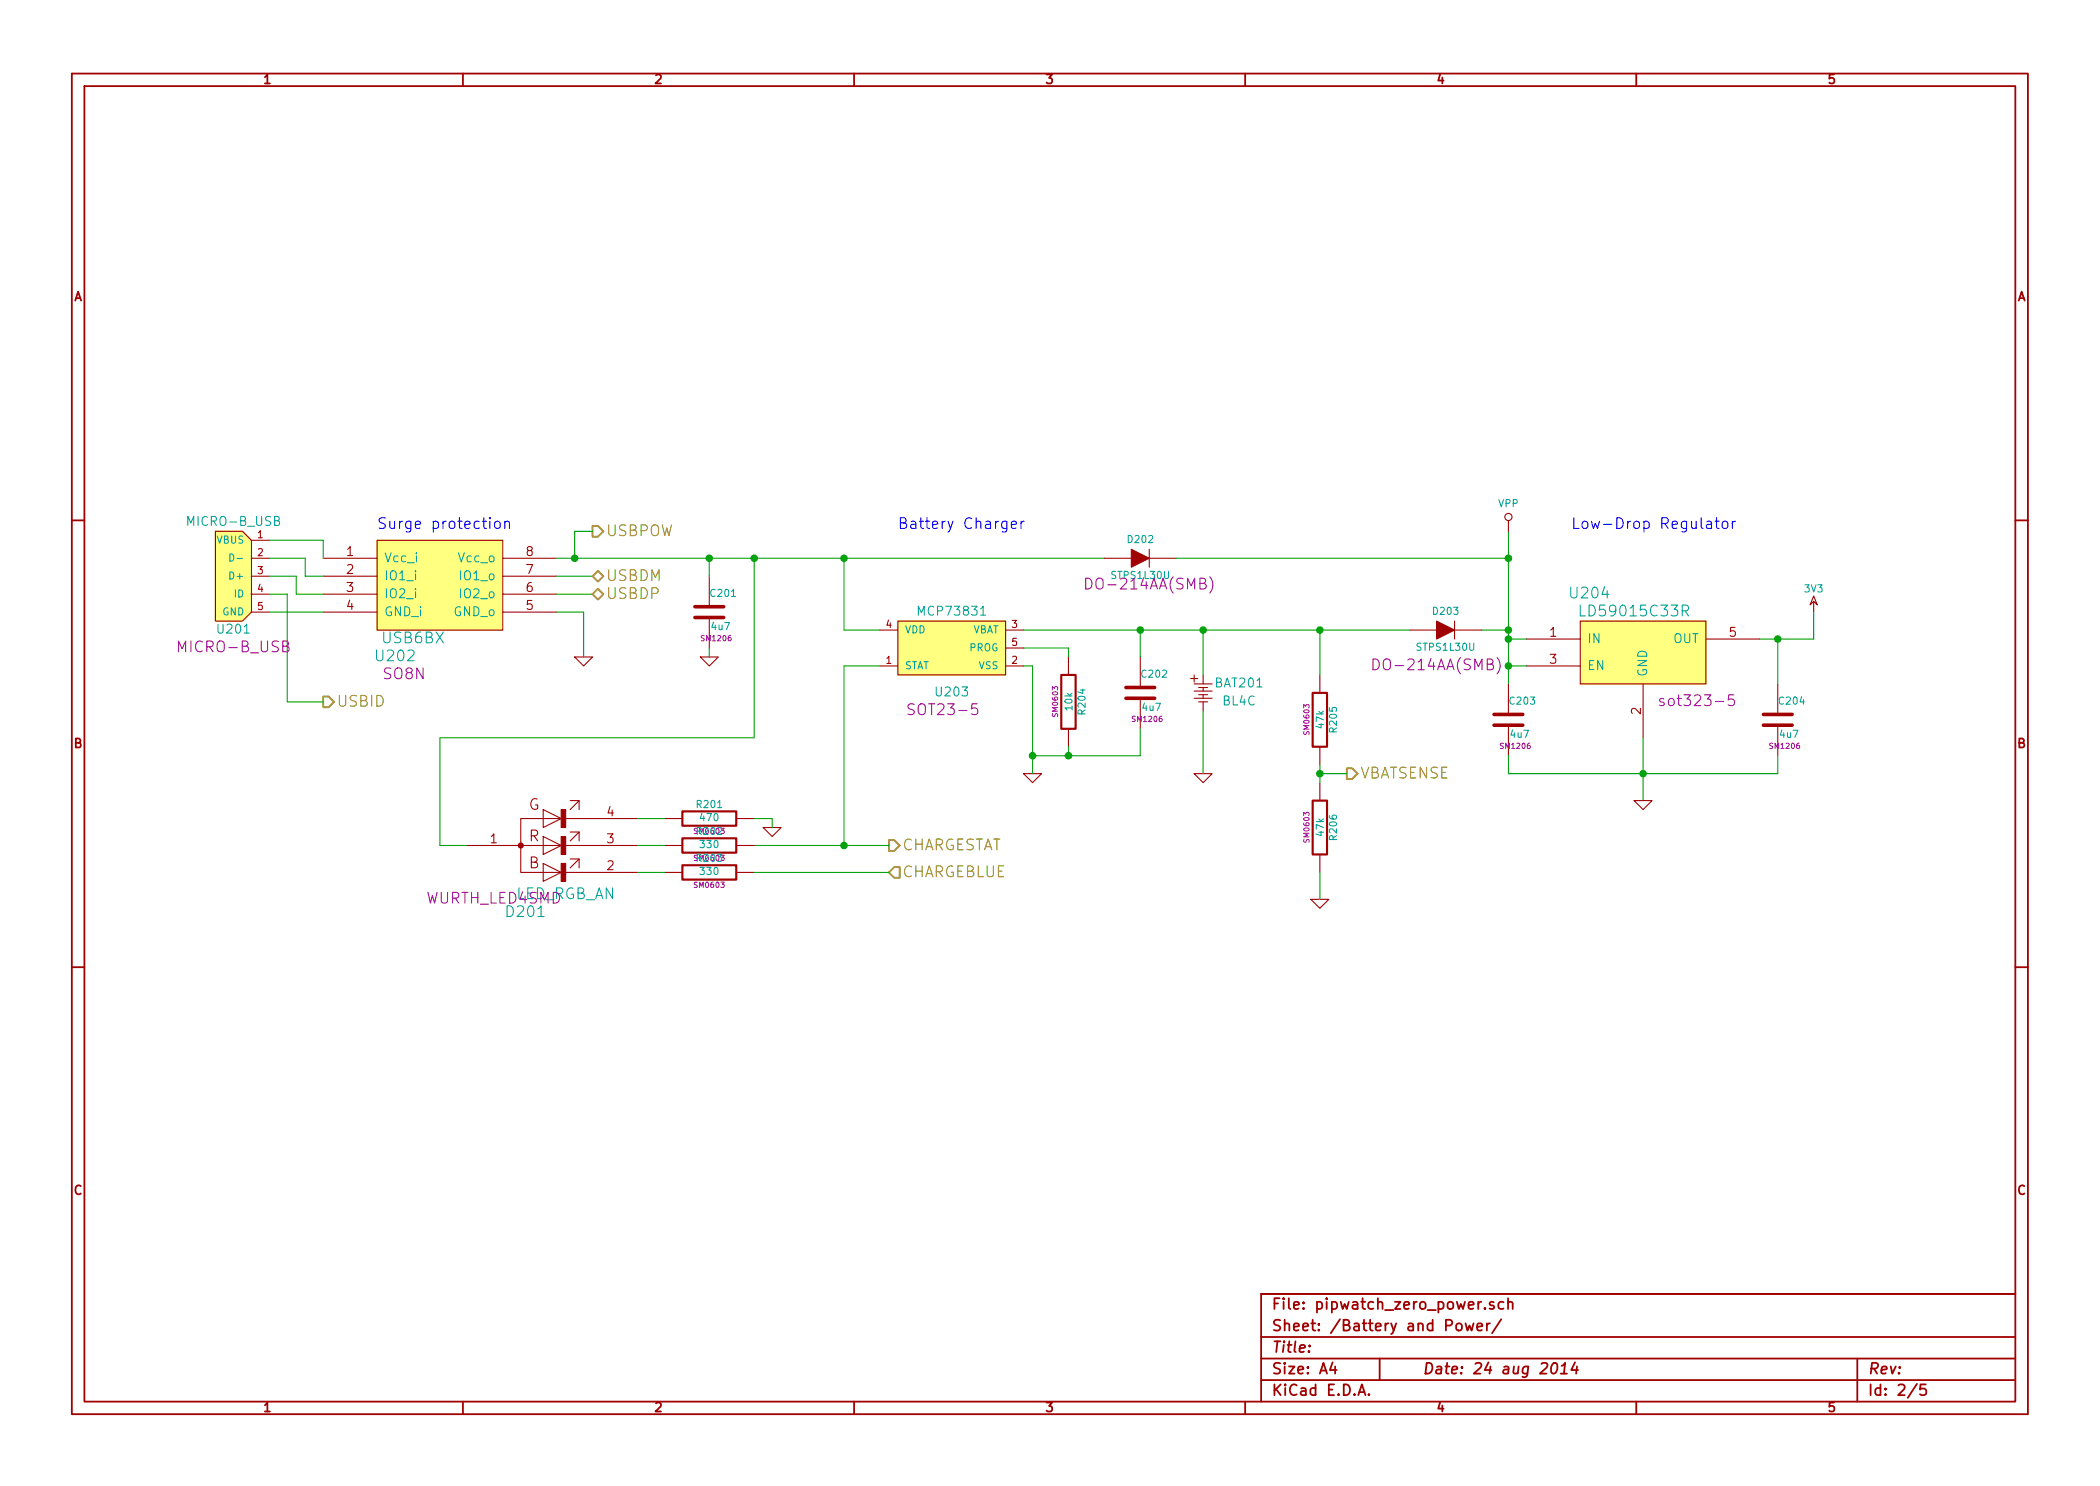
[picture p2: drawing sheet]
EESchema Schematic File Version 2
LIBS:power
LIBS:device
LIBS:transistors
LIBS:conn
LIBS:linear
LIBS:regul
LIBS:74xx
LIBS:cmos4000
LIBS:adc-dac
LIBS:memory
LIBS:xilinx
LIBS:special
LIBS:microcontrollers
LIBS:dsp
LIBS:microchip
LIBS:analog_switches
LIBS:motorola
LIBS:texas
LIBS:intel
LIBS:audio
LIBS:interface
LIBS:digital-audio
LIBS:philips
LIBS:display
LIBS:cypress
LIBS:siliconi
LIBS:opto
LIBS:atmel
LIBS:contrib
LIBS:valves
LIBS:74xgxx
LIBS:ac-dc
LIBS:brooktre
LIBS:cmos_ieee
LIBS:dc-dc
LIBS:elec-unifil
LIBS:Epcos-MKT
LIBS:ftdi
LIBS:gennum
LIBS:graphic
LIBS:hc11
LIBS:logo
LIBS:microchip1
LIBS:microchip_pic10mcu
LIBS:microchip_pic12mcu
LIBS:microchip_pic16mcu
LIBS:msp430
LIBS:nxp_armmcu
LIBS:powerint
LIBS:pspice
LIBS:references
LIBS:relays
LIBS:rfcom
LIBS:sensors
LIBS:stm8
LIBS:stm32
LIBS:supertex
LIBS:transf
LIBS:ttl_ieee
LIBS:video
LIBS:w_analog
LIBS:w_connectors
LIBS:w_device
LIBS:w_logic
LIBS:w_memory
LIBS:w_microcontrollers
LIBS:w_opto
LIBS:w_power
LIBS:w_relay
LIBS:w_rtx
LIBS:w_transistor
LIBS:w_vacuum
LIBS:stm32-extra
LIBS:open-project
LIBS:misc_pip
LIBS:misc_epd
LIBS:pipwatch_zero-cache
EELAYER 27 0
EELAYER END
$Descr A4 11693 8268
encoding utf-8
Sheet 2 5
Title ""
Date "24 aug 2014"
Rev ""
Comp ""
Comment1 ""
Comment2 ""
Comment3 ""
Comment4 ""
$EndDescr
$Comp
L MICRO-B_USB U201
U 1 1
P 1300 3200
F 0 "U201" H 1300 2900 50  0000 C CNN
F 1 "MICRO-B_USB" H 1300 3500 50  0000 C CNN
F 2 "MICRO-B_USB" H 1300 2800 60  0000 C CNN
F 3 "" H 1300 3200 60  0000 C CNN
	1    1300 3200
	1    0    0    -1  
$EndComp
$Comp
L MCP73831 U203
U 1 1
P 5300 3600
F 0 "U203" H 5300 3350 50  0000 C CNN
F 1 "MCP73831" H 5300 3800 50  0000 C CNN
F 2 "SOT23-5" H 5250 3250 60  0000 C CNN
F 3 "" H 5300 3600 60  0000 C CNN
	1    5300 3600
	1    0    0    -1  
$EndComp
$Comp
L USB6BX U202
U 1 1
P 2450 3250
F 0 "U202" H 2200 2850 60  0000 C CNN
F 1 "USB6BX" H 2300 2950 60  0000 C CNN
F 2 "SO8N" H 2250 2750 60  0000 C CNN
F 3 "" H 2250 2750 60  0000 C CNN
	1    2450 3250
	1    0    0    -1  
$EndComp
Wire Wire Line
	1500 3400 1800 3400
Wire Wire Line
	1500 3200 1650 3200
Wire Wire Line
	1650 3200 1650 3300
Wire Wire Line
	1650 3300 1800 3300
Wire Wire Line
	1800 3200 1700 3200
Wire Wire Line
	1700 3200 1700 3100
Wire Wire Line
	1700 3100 1500 3100
Wire Wire Line
	1800 3100 1800 3000
Wire Wire Line
	1800 3000 1500 3000
Text Notes 2100 2950 0    60   ~ 0
Surge protection
Wire Wire Line
	3100 3200 3300 3200
Wire Wire Line
	3100 3300 3300 3300
Text HLabel 3300 3200 2    60   BiDi ~ 0
USBDM
Text HLabel 3300 3300 2    60   BiDi ~ 0
USBDP
$Comp
L C C201
U 1 1
P 3950 3400
F 0 "C201" H 3950 3500 40  0000 L CNN
F 1 "4u7" H 3956 3315 40  0000 L CNN
F 2 "SM1206" H 3988 3250 30  0000 C CNN
F 3 "~" H 3950 3400 60  0000 C CNN
	1    3950 3400
	1    0    0    -1  
$EndComp
Wire Wire Line
	3100 3100 6150 3100
$Comp
L GND #PWR01
U 1 1
P 3250 3650
F 0 "#PWR01" H 3250 3650 30  0001 C CNN
F 1 "GND" H 3250 3580 30  0001 C CNN
F 2 "" H 3250 3650 60  0000 C CNN
F 3 "" H 3250 3650 60  0000 C CNN
	1    3250 3650
	1    0    0    -1  
$EndComp
Wire Wire Line
	3100 3400 3250 3400
Wire Wire Line
	3250 3400 3250 3650
Wire Wire Line
	3950 3100 3950 3200
$Comp
L GND #PWR02
U 1 1
P 3950 3650
F 0 "#PWR02" H 3950 3650 30  0001 C CNN
F 1 "GND" H 3950 3580 30  0001 C CNN
F 2 "" H 3950 3650 60  0000 C CNN
F 3 "" H 3950 3650 60  0000 C CNN
	1    3950 3650
	1    0    0    -1  
$EndComp
Wire Wire Line
	3950 3600 3950 3650
$Comp
L LD59015C33R U204
U 1 1
P 9150 3600
F 0 "U204" H 8850 3900 60  0000 C CNN
F 1 "LD59015C33R" H 9100 3800 60  0000 C CNN
F 2 "sot323-5" H 9450 3300 60  0000 C CNN
F 3 "" H 8950 3100 60  0000 C CNN
	1    9150 3600
	1    0    0    -1  
$EndComp
$Comp
L GND #PWR03
U 1 1
P 5750 4300
F 0 "#PWR03" H 5750 4300 30  0001 C CNN
F 1 "GND" H 5750 4230 30  0001 C CNN
F 2 "" H 5750 4300 60  0000 C CNN
F 3 "" H 5750 4300 60  0000 C CNN
	1    5750 4300
	1    0    0    -1  
$EndComp
Wire Wire Line
	9150 4100 9150 4450
Wire Wire Line
	4900 3500 4700 3500
Wire Wire Line
	4700 3500 4700 3100
Connection ~ 3950 3100
Wire Wire Line
	5700 3700 5750 3700
Wire Wire Line
	5750 3700 5750 4300
$Comp
L R R204
U 1 1
P 5950 3900
F 0 "R204" V 6030 3900 40  0000 C CNN
F 1 "10k" V 5957 3901 40  0000 C CNN
F 2 "SM0603" V 5880 3900 30  0000 C CNN
F 3 "~" H 5950 3900 30  0000 C CNN
	1    5950 3900
	1    0    0    -1  
$EndComp
Wire Wire Line
	5950 4150 5950 4200
Wire Wire Line
	5750 4200 6350 4200
Connection ~ 5750 4200
Wire Wire Line
	8400 3550 8500 3550
Wire Wire Line
	8400 2950 8400 3800
Wire Wire Line
	8400 3700 8500 3700
$Comp
L GND #PWR04
U 1 1
P 9150 4450
F 0 "#PWR04" H 9150 4450 30  0001 C CNN
F 1 "GND" H 9150 4380 30  0001 C CNN
F 2 "" H 9150 4450 60  0000 C CNN
F 3 "" H 9150 4450 60  0000 C CNN
	1    9150 4450
	1    0    0    -1  
$EndComp
$Comp
L DIODE D202
U 1 1
P 6350 3100
F 0 "D202" H 6350 3200 40  0000 C CNN
F 1 "STPS1L30U" H 6350 3000 40  0000 C CNN
F 2 "DO-214AA(SMB)" H 6400 2950 60  0000 C CNN
F 3 "~" H 6350 3100 60  0000 C CNN
	1    6350 3100
	1    0    0    -1  
$EndComp
Connection ~ 4700 3100
Wire Wire Line
	6550 3100 8400 3100
Connection ~ 8400 3550
$Comp
L BAT BAT201
U 1 1
P 6700 3850
F 0 "BAT201" H 6900 3900 50  0000 C CNN
F 1 "BL4C" H 6900 3800 50  0000 C CNN
F 2 "do214aa" V 6850 3400 60  0001 C CNN
F 3 "" H 6700 3850 60  0000 C CNN
	1    6700 3850
	1    0    0    -1  
$EndComp
$Comp
L C C202
U 1 1
P 6350 3850
F 0 "C202" H 6350 3950 40  0000 L CNN
F 1 "4u7" H 6356 3765 40  0000 L CNN
F 2 "SM1206" H 6388 3700 30  0000 C CNN
F 3 "~" H 6350 3850 60  0000 C CNN
	1    6350 3850
	1    0    0    -1  
$EndComp
Wire Wire Line
	6700 3500 6700 3750
$Comp
L DIODE D203
U 1 1
P 8050 3500
F 0 "D203" H 8050 3600 40  0000 C CNN
F 1 "STPS1L30U" H 8050 3400 40  0000 C CNN
F 2 "DO-214AA(SMB)" H 8000 3300 60  0000 C CNN
F 3 "~" H 8050 3500 60  0000 C CNN
	1    8050 3500
	1    0    0    -1  
$EndComp
$Comp
L C C203
U 1 1
P 8400 4000
F 0 "C203" H 8400 4100 40  0000 L CNN
F 1 "4u7" H 8406 3915 40  0000 L CNN
F 2 "SM1206" H 8438 3850 30  0000 C CNN
F 3 "~" H 8400 4000 60  0000 C CNN
	1    8400 4000
	1    0    0    -1  
$EndComp
Connection ~ 8400 3700
$Comp
L C C204
U 1 1
P 9900 4000
F 0 "C204" H 9900 4100 40  0000 L CNN
F 1 "4u7" H 9906 3915 40  0000 L CNN
F 2 "SM1206" H 9938 3850 30  0000 C CNN
F 3 "~" H 9900 4000 60  0000 C CNN
	1    9900 4000
	1    0    0    -1  
$EndComp
Wire Wire Line
	9800 3550 10100 3550
Wire Wire Line
	9900 3550 9900 3800
Wire Wire Line
	8400 4200 8400 4300
Wire Wire Line
	8400 4300 9900 4300
Connection ~ 9150 4300
Wire Wire Line
	9900 4300 9900 4200
Wire Wire Line
	6350 4200 6350 4050
Connection ~ 5950 4200
$Comp
L GND #PWR05
U 1 1
P 6700 4300
F 0 "#PWR05" H 6700 4300 30  0001 C CNN
F 1 "GND" H 6700 4230 30  0001 C CNN
F 2 "" H 6700 4300 60  0000 C CNN
F 3 "" H 6700 4300 60  0000 C CNN
	1    6700 4300
	1    0    0    -1  
$EndComp
Wire Wire Line
	6700 3950 6700 4300
$Comp
L R R205
U 1 1
P 7350 4000
F 0 "R205" V 7430 4000 40  0000 C CNN
F 1 "47k" V 7357 4001 40  0000 C CNN
F 2 "SM0603" V 7280 4000 30  0000 C CNN
F 3 "~" H 7350 4000 30  0000 C CNN
	1    7350 4000
	1    0    0    -1  
$EndComp
$Comp
L R R206
U 1 1
P 7350 4600
F 0 "R206" V 7430 4600 40  0000 C CNN
F 1 "47k" V 7357 4601 40  0000 C CNN
F 2 "SM0603" V 7280 4600 30  0000 C CNN
F 3 "~" H 7350 4600 30  0000 C CNN
	1    7350 4600
	1    0    0    -1  
$EndComp
Wire Wire Line
	7350 3500 7350 3750
Wire Wire Line
	7350 4250 7350 4350
$Comp
L GND #PWR06
U 1 1
P 7350 5000
F 0 "#PWR06" H 7350 5000 30  0001 C CNN
F 1 "GND" H 7350 4930 30  0001 C CNN
F 2 "" H 7350 5000 60  0000 C CNN
F 3 "" H 7350 5000 60  0000 C CNN
	1    7350 5000
	1    0    0    -1  
$EndComp
Wire Wire Line
	7350 4850 7350 5000
Text HLabel 7500 4300 2    60   Output ~ 0
VBATSENSE
Wire Wire Line
	7500 4300 7350 4300
Connection ~ 7350 4300
Wire Wire Line
	10100 3550 10100 3400
Connection ~ 9900 3550
$Comp
L VPP #PWR207
U 1 1
P 8400 2950
F 0 "#PWR207" H 8400 3150 40  0001 C CNN
F 1 "VPP" H 8400 3100 40  0000 C CNN
F 2 "" H 8400 2950 60  0000 C CNN
F 3 "" H 8400 2950 60  0000 C CNN
	1    8400 2950
	1    0    0    -1  
$EndComp
$Comp
L 3V3 #PWR07
U 1 1
P 10100 3400
F 0 "#PWR07" H 10100 3500 40  0001 C CNN
F 1 "3V3" H 10100 3525 40  0000 C CNN
F 2 "" H 10100 3400 60  0000 C CNN
F 3 "" H 10100 3400 60  0000 C CNN
	1    10100 3400
	1    0    0    -1  
$EndComp
Connection ~ 8400 3100
Wire Wire Line
	5700 3600 5950 3600
Wire Wire Line
	5950 3600 5950 3650
Wire Wire Line
	5700 3500 7850 3500
Wire Wire Line
	6350 3500 6350 3650
Connection ~ 6350 3500
Wire Wire Line
	8250 3500 8400 3500
Connection ~ 8400 3500
Text HLabel 3300 2950 2    60   Output ~ 0
USBPOW
Wire Wire Line
	3300 2950 3200 2950
Wire Wire Line
	3200 2950 3200 3100
Connection ~ 3200 3100
Text HLabel 4950 4700 2    60   Output ~ 0
CHARGESTAT
Wire Wire Line
	4200 4700 4950 4700
Wire Wire Line
	4700 3700 4700 4700
Wire Wire Line
	4700 3700 4900 3700
$Comp
L LED_RGB_AN D201
U 1 1
P 2900 4700
F 0 "D201" H 2925 4325 60  0000 C CNN
F 1 "LED_RGB_AN" H 3150 4425 60  0000 C CNN
F 2 "WURTH_LED4SMD" H 2750 4400 60  0000 C CNN
F 3 "" H 2750 4400 60  0000 C CNN
	1    2900 4700
	1    0    0    -1  
$EndComp
$Comp
L R R201
U 1 1
P 3950 4550
F 0 "R201" V 4030 4550 40  0000 C CNN
F 1 "470" V 3957 4551 40  0000 C CNN
F 2 "SM0603" V 3880 4550 30  0000 C CNN
F 3 "~" H 3950 4550 30  0000 C CNN
	1    3950 4550
	0    -1   -1   0   
$EndComp
$Comp
L R R202
U 1 1
P 3950 4700
F 0 "R202" V 4030 4700 40  0000 C CNN
F 1 "330" V 3957 4701 40  0000 C CNN
F 2 "SM0603" V 3880 4700 30  0000 C CNN
F 3 "~" H 3950 4700 30  0000 C CNN
	1    3950 4700
	0    -1   -1   0   
$EndComp
Wire Wire Line
	2600 4700 2450 4700
Wire Wire Line
	2450 4700 2450 4100
Wire Wire Line
	2450 4100 4200 4100
Wire Wire Line
	4200 4100 4200 3100
Connection ~ 4200 3100
Wire Wire Line
	3550 4550 3700 4550
Wire Wire Line
	3550 4700 3700 4700
Connection ~ 4700 4700
$Comp
L R R203
U 1 1
P 3950 4850
F 0 "R203" V 4030 4850 40  0000 C CNN
F 1 "330" V 3957 4851 40  0000 C CNN
F 2 "SM0603" V 3880 4850 30  0000 C CNN
F 3 "~" H 3950 4850 30  0000 C CNN
	1    3950 4850
	0    -1   -1   0   
$EndComp
$Comp
L GND #PWR08
U 1 1
P 4300 4600
F 0 "#PWR08" H 4300 4600 30  0001 C CNN
F 1 "GND" H 4300 4530 30  0001 C CNN
F 2 "" H 4300 4600 60  0000 C CNN
F 3 "" H 4300 4600 60  0000 C CNN
	1    4300 4600
	1    0    0    -1  
$EndComp
Wire Wire Line
	4200 4550 4300 4550
Wire Wire Line
	4300 4550 4300 4600
Wire Wire Line
	3550 4850 3700 4850
Text HLabel 4950 4850 2    60   Input ~ 0
CHARGEBLUE
Wire Wire Line
	4950 4850 4200 4850
Connection ~ 6700 3500
Connection ~ 7350 3500
Text Notes 5000 2950 0    60   ~ 0
Battery Charger
Text Notes 8750 2950 0    60   ~ 0
Low-Drop Regulator
Text HLabel 1800 3900 2    60   Output ~ 0
USBID
Wire Wire Line
	1500 3300 1600 3300
Wire Wire Line
	1600 3300 1600 3900
Wire Wire Line
	1600 3900 1800 3900
$EndSCHEMATC
